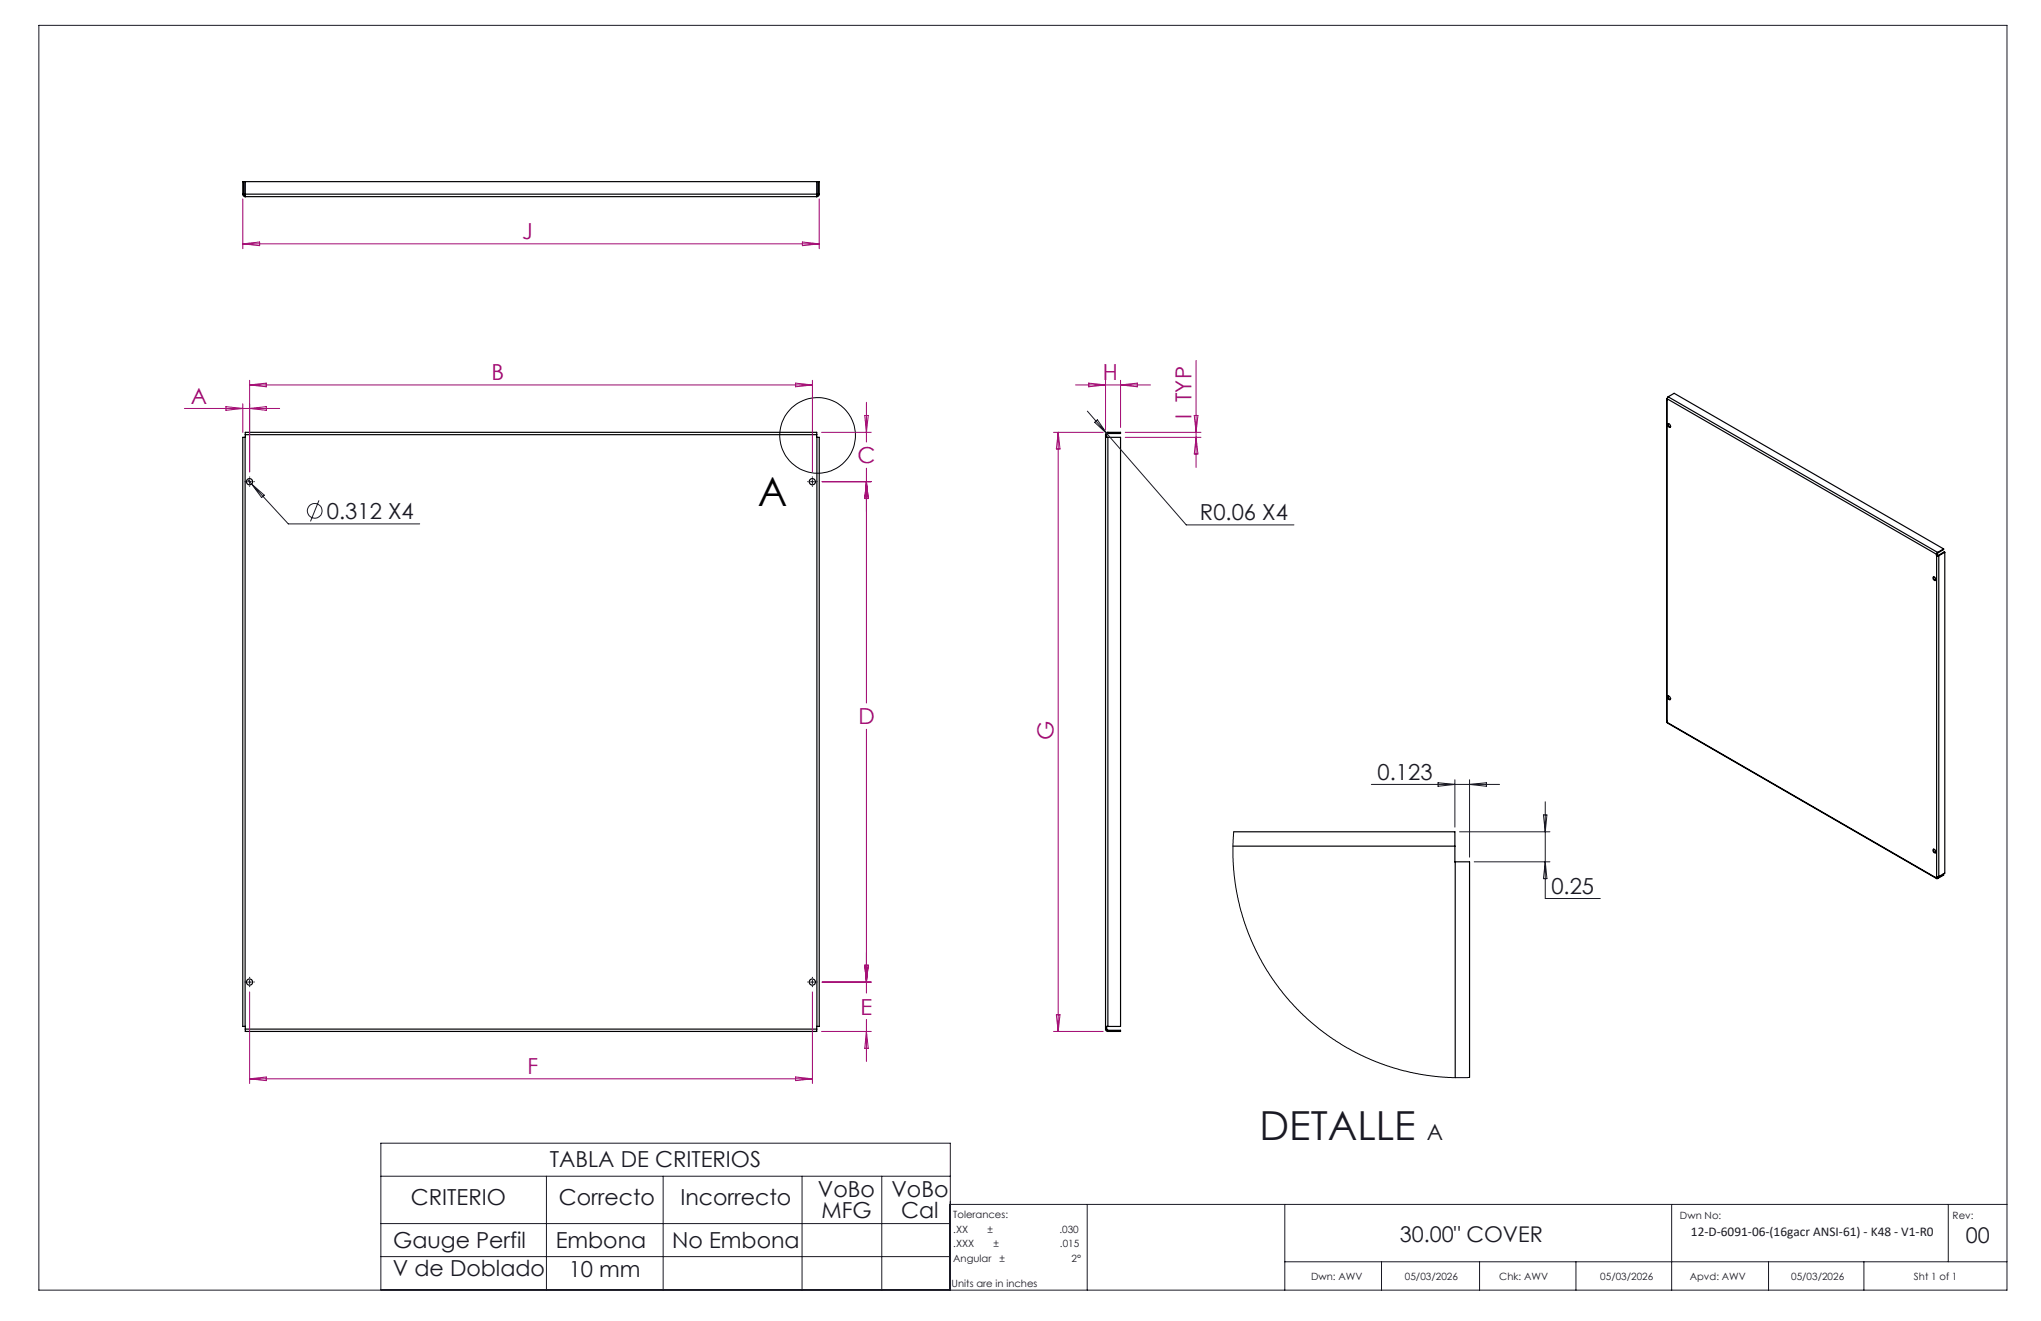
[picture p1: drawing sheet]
<svg xmlns="http://www.w3.org/2000/svg" width="432mm" height="279mm" viewBox="0 0 432 279" stroke-linecap="round" stroke-linejoin="round" font-family="sans-serif">
<g fill="none" stroke="#191924" stroke-width=".21">
<path d="M8.2 5.4h416.4v267.5h-416.4zM230 87l21 24h22.8M231.6 89.3l.6-.5 2 3zM52.4 101.4l.8 1M52.4 101.9h.8M52.8 101.5v.8M53.2 102.4l7.8 8.4h27.8M53.2 102.4l2.7 2.3-.5 .5zM67.5 105.8l-1.8 4.5M171.4 101.9h.9M171.9 101.5v.8M290.1 165.9h27.2"/>
<path d="M304.2 165.6l3.6 .3-3.6 .4zM307.8 164.9v10M308.8 175.9h19.1M310.9 164.9v16.4M310.9 165.9l3.6-.3v.7zM326.5 172.4h.8l-.4 3.5zM326.9 169.6v20.4h11.7M311.9 182.3h16M326.9 182.3l.4 3.5h-.8zM52.4 207.7h.8M52.8 207.3v.8M171.4 207.7h.9"/>
<path d="M171.9 207.3v.8M80.6 241.8h120.4v31h-120.4zM80.6 248.8h120.4M80.6 258.8h120.4M115.6 248.8v24M140.3 248.8v24M169.7 248.8v24M186.5 248.8v24M230 254.7v18.2M271.8 254.7v18.2M353.7 254.7v18.2M412.2 254.7v12.2"/>
<path d="M424.6 254.7h-223.7v18.2M80.6 265.8h120.4M271.8 266.9h152.8M292.3 266.9v6M313 266.9v6M333.4 266.9v6M374.2 266.9v6M394.3 266.9v6"/>
<circle cx="66.6" cy="108" r="1.55"/>
</g>
<g fill="none" stroke="#000" stroke-width=".25">
<path d="M51.4 41.1a.49 .49 0 0 0 .5 .5M51.4 41.1v-2.7h.2v2.7M51.4 41.1h.2M51.6 41.1l.3 .2M51.9 41.3v.3M51.9 41.6h120.9M51.9 41.3h.1M51.9 41.1v.5M51.9 41.1v-2.7h120.9v2.7M51.9 41.1h120.9M172.8 41.1v.5M172.8 41.3h.1"/>
<path d="M172.8 41.3v.3M173.1 41.1l-.3 .2M173.1 41.1v-2.7h.2v2.7M173.1 41.1h.2M173.3 41.1a.49 .49 0 0 1-.5 .5M51.9 92.5h-.5v124.6h.5M51.9 92.5v124.6M51.9 91.9v-.5h120.9v.5M51.9 91.9h120.9M51.9 91.9v.6M172.8 91.9v.6M172.8 92.5h.5v124.6h-.5"/>
<path d="M172.8 92.5v124.6M233.9 92.5h.5M233.9 91.9h.2M233.9 91.9v125.8M234.1 91.9v.6M234.4 91.4l-.3 .1-.2 .4M234.4 91.7l-.3 .2M234.4 91.4h2.7v.3h-2.7M234.4 92.5h2.7v124.6h-2.7M234.4 91.4v.3M234.4 92.5v124.6M352.6 84.5l.1 68"/>
<path d="M352.7 84.6v67.9M352.7 84.3v.3M352.7 84.3l57 32.9M352.9 89.6a.44 .44 0 0 1 .5 .3 .44 .44 0 0 1-.2 .5 .57 .57 0 0 1-.3-.8zM352.9 83.9l-.2 .4M352.9 83.9l57 32.9M352.9 83.9l1.3-.7 57 32.9M353 89.6a.59 .59 0 0 0 .4 .7M409.7 117.2v68.5M409.7 117.5h.1M409.7 117.5h.5M409.8 117.5h.3"/>
<path d="M409.8 117.5h.1M409.8 117.2h-.1M409.8 117.5h-.1M409.8 117.2v.3M409.9 116.8l-.2 .4M409.9 117l-.1 .2M409.9 116.8v.2M410.1 117.5h.1M410.2 117.5v67.9M411.2 116.1l-1.3 .7M411.2 116.1v.1l-1.3 .8M411.4 116.8l-1.2 .7"/>
<path d="M411.4 116.8v67.9l-1.2 .7M411.4 116.8l-.1-.1-1.2 .8M409 122a.44 .44 0 0 1 .5 .3 .44 .44 0 0 1-.1 .5 .55 .55 0 0 1-.4-.8zM409.1 122a.56 .56 0 0 0 .4 .7M352.7 152.5v.3M352.7 152.8l57.1 33M352.7 152.8l57 32.9M352.9 147.2a.44 .44 0 0 1 .5 .3 .44 .44 0 0 1-.2 .5 .57 .57 0 0 1-.3-.8zM353 147.2a.56 .56 0 0 0 .4 .8M260.8 179h47M261 175.9h46.8v3.1M307.8 179l.1 3.3"/>
<path d="M409 179.6a.44 .44 0 0 1 .5 .3 .44 .44 0 0 1-.1 .5 .55 .55 0 0 1-.4-.8zM409.1 179.6a.56 .56 0 0 0 .4 .7M307.9 182.3h3v45.6M307.9 182.3v45.6M409.7 185.7l.2 .1M409.7 185.4h.1M409.7 185.4h.5M409.8 185.6l.1 .1M409.8 185.4v.2M409.8 185.6l-.1 .1M409.9 185.7v.1M411.1 184.9l.1 .1"/>
<path d="M411.2 185v.1l-1.3 .7M411.2 185l-1.3 .7M51.9 217.1v.6M51.9 217.7v.5h120.9v-.5M51.9 217.7h120.9M172.8 217.1v.6M233.9 217.1h.5M233.9 217.7l.2 .4 .3 .1M233.9 217.7h.2M234.1 217.7l.3 .2M234.1 217.1v.6M234.4 217.9h2.7v.3h-2.7"/>
<path d="M234.4 217.9v.3"/>
<circle cx="52.8" cy="101.9" r=".66"/>
<circle cx="171.9" cy="101.9" r=".66"/>
<circle cx="52.8" cy="207.7" r=".66"/>
<circle cx="171.9" cy="207.7" r=".66"/>
</g>
<g fill="none" stroke="#000" stroke-width=".21">
<path d="M261 175.9l-.2 5.6 .5 5.2 .9 4.8 1.5 4.8 2.1 4.9 2.3 4.3 3.3 4.5 2.9 3.3 3.1 3 4.5 3.4 4.3 2.6 5 2.3 5 1.7 4 .9 5.6 .7h5.1"/>
<circle cx="173" cy="92.1" r="8"/>
</g>
<g fill="none" stroke="#191924" stroke-width=".21" stroke-dasharray="15.2 1.3 1.3 1.3" stroke-linecap="butt">
<path d="M52 101.9h-.3M52.8 101v-.2M52.8 102.7v.2M53.6 101.9h.3M171 101.9h-.2M171.9 101v-.2M171.9 102.7v.2M172.7 101.9h.3M52 207.7h-.3M52.8 206.9v-.3M52.8 208.5v.3M53.6 207.7h.3"/>
<path d="M171 207.7h-.2M171.9 206.9v-.3M171.9 208.5v.3M172.7 207.7h.3"/>
</g>
<g fill="none" stroke="#a0006e" stroke-width=".21">
<path d="M51.4 42.1v10.5M51.4 51.6h121.9M51.4 51.6l3.5-.4v.8zM169.8 51.2l3.5 .4-3.5 .4zM173.3 42.1v10.5M253 76.2v22.6M39 86.4h20.2M47.8 86l3.6 .4-3.6 .4zM51.4 85.4v6.1M52.8 80.4v19.4M52.8 81.4h119.1M52.8 81.4l3.5-.4v.8z"/>
<path d="M52.8 86.4l3.5-.4v.8zM168.3 81l3.6 .4-3.6 .4zM171.9 80.4v19.4M173.8 91.4h10.5M183 87.9h.7l-.4 3.5zM183.3 85.1v8.4M183.3 99v49.7M222.9 91.4h10.5M223.9 91.4v126.8M223.9 91.4l.4 3.6h-.8zM227.5 81.4h15.9M230.3 81l3.6 .4-3.6 .4z"/>
<path d="M233.9 80.4v10.5M237.1 80.4v10M237.1 81.4l3.5-.4v.8zM238.1 91.4h16M238.1 92.5h16M252.7 87.9h.7l-.4 3.5zM253 92.5l.4 3.5h-.7zM173.9 101.9h10.4M183.3 101.9l.4 3.5h-.7zM183.3 154.2v55.8M52.8 209.8v19.4M171.9 209.8v19.4"/>
<path d="M173.8 218.2h10.5M173.9 207.7h10.4M183 204.2h.7l-.4 3.5zM183.3 215.6v8.9M183.3 218.2l.4 3.5h-.7zM222.9 218.2h10.5M223.5 214.6h.8l-.4 3.6zM52.8 228.2l3.5-.4v.8zM52.8 228.2h119.1M168.3 227.8l3.6 .4-3.6 .4z"/>
</g>
<text font-size="8.5" x="160.4" y="107">A</text>
<text font-size="8.5" fill="#191924" x="266.5" y="241.2">DETALLE</text>
<g font-size="4.7" fill="#a0006e">
<text x="110.4" y="50.6">J</text>
<text x="104" y="80.4">B</text>
<text x="233.3" y="80.4">H</text>
<text x="40.3" y="85.4">A</text>
<text x="252.1" y="88.7" transform="rotate(-90 252.1 88.7)">I TYP</text>
<text x="181.4" y="98">C</text>
<text x="181.6" y="153.2">D</text>
<text x="222.9" y="156.5" transform="rotate(-90 222.9 156.5)">G</text>
<text x="182.1" y="214.6">E</text>
<text x="111.6" y="227.1">F</text>
</g>
<g font-size="4.7" fill="#191924">
<text x="69.2" y="109.7">0.312 X4</text>
<text x="253.9" y="110">R0.06 X4</text>
<text x="291.4" y="164.9">0.123</text>
<text x="328.2" y="189">0.25</text>
<text x="301.9" y="241.1">A</text>
<text x="116.3" y="246.9">TABLA DE CRITERIOS</text>
<text x="86.9" y="255">CRITERIO</text>
<text x="118.2" y="255">Correcto</text>
<text x="144" y="255">Incorrecto</text>
<text x="173.1" y="253.1">VoBo</text>
<text x="173.8" y="257.6">MFG</text>
<text x="188.6" y="253.1">VoBo</text>
<text x="190.7" y="257.6">Cal</text>
<text x="83.2" y="263.9">Gauge Perfil</text>
<text x="117.6" y="263.9">Embona</text>
<text x="142.2" y="263.9">No Embona</text>
<text x="83.1" y="269.9">V de Doblado</text>
<text x="120.3" y="270.1">10 mm</text>
</g>
<g font-size="4.6" fill="#191924">
<text x="296.1" y="262.7">30.00&quot; COVER</text>
<text x="415.9" y="263">00</text>
</g>
<text font-size="2.8" fill="#191924" x="357.8" y="261.5">12-D-6091-06-(16gacr ANSI-61) - K48 - V1-R0</text>
<g font-size="2.1" fill="#191924">
<text x="201.7" y="257.6">Tolerances:</text>
<text x="355.4" y="257.8">Dwn No:</text>
<text x="413.1" y="257.8">Rev:</text>
<text x="201.7" y="260.7">.XX</text>
<text x="201.7" y="263.9">.XXX</text>
<text x="208.9" y="260.7">±</text>
<text x="210.2" y="263.9">±</text>
<text x="224.1" y="260.7">.030</text>
<text x="224.3" y="263.9">.015</text>
<text x="201.7" y="267">Angular</text>
<text x="211.5" y="267">±</text>
<text x="226.7" y="267">2°</text>
<text x="201.3" y="272.3">Units are in inches</text>
<text x="277.4" y="270.7">Dwn: AWV</text>
<text x="297.2" y="270.7">05/03/2026</text>
<text x="317.2" y="270.7">Chk: AWV</text>
<text x="338.6" y="270.7">05/03/2026</text>
<text x="357.5" y="270.7">Apvd: AWV</text>
<text x="378.9" y="270.7">05/03/2026</text>
<text x="404.9" y="270.7">Sht 1 of 1</text>
</g>
</svg>
